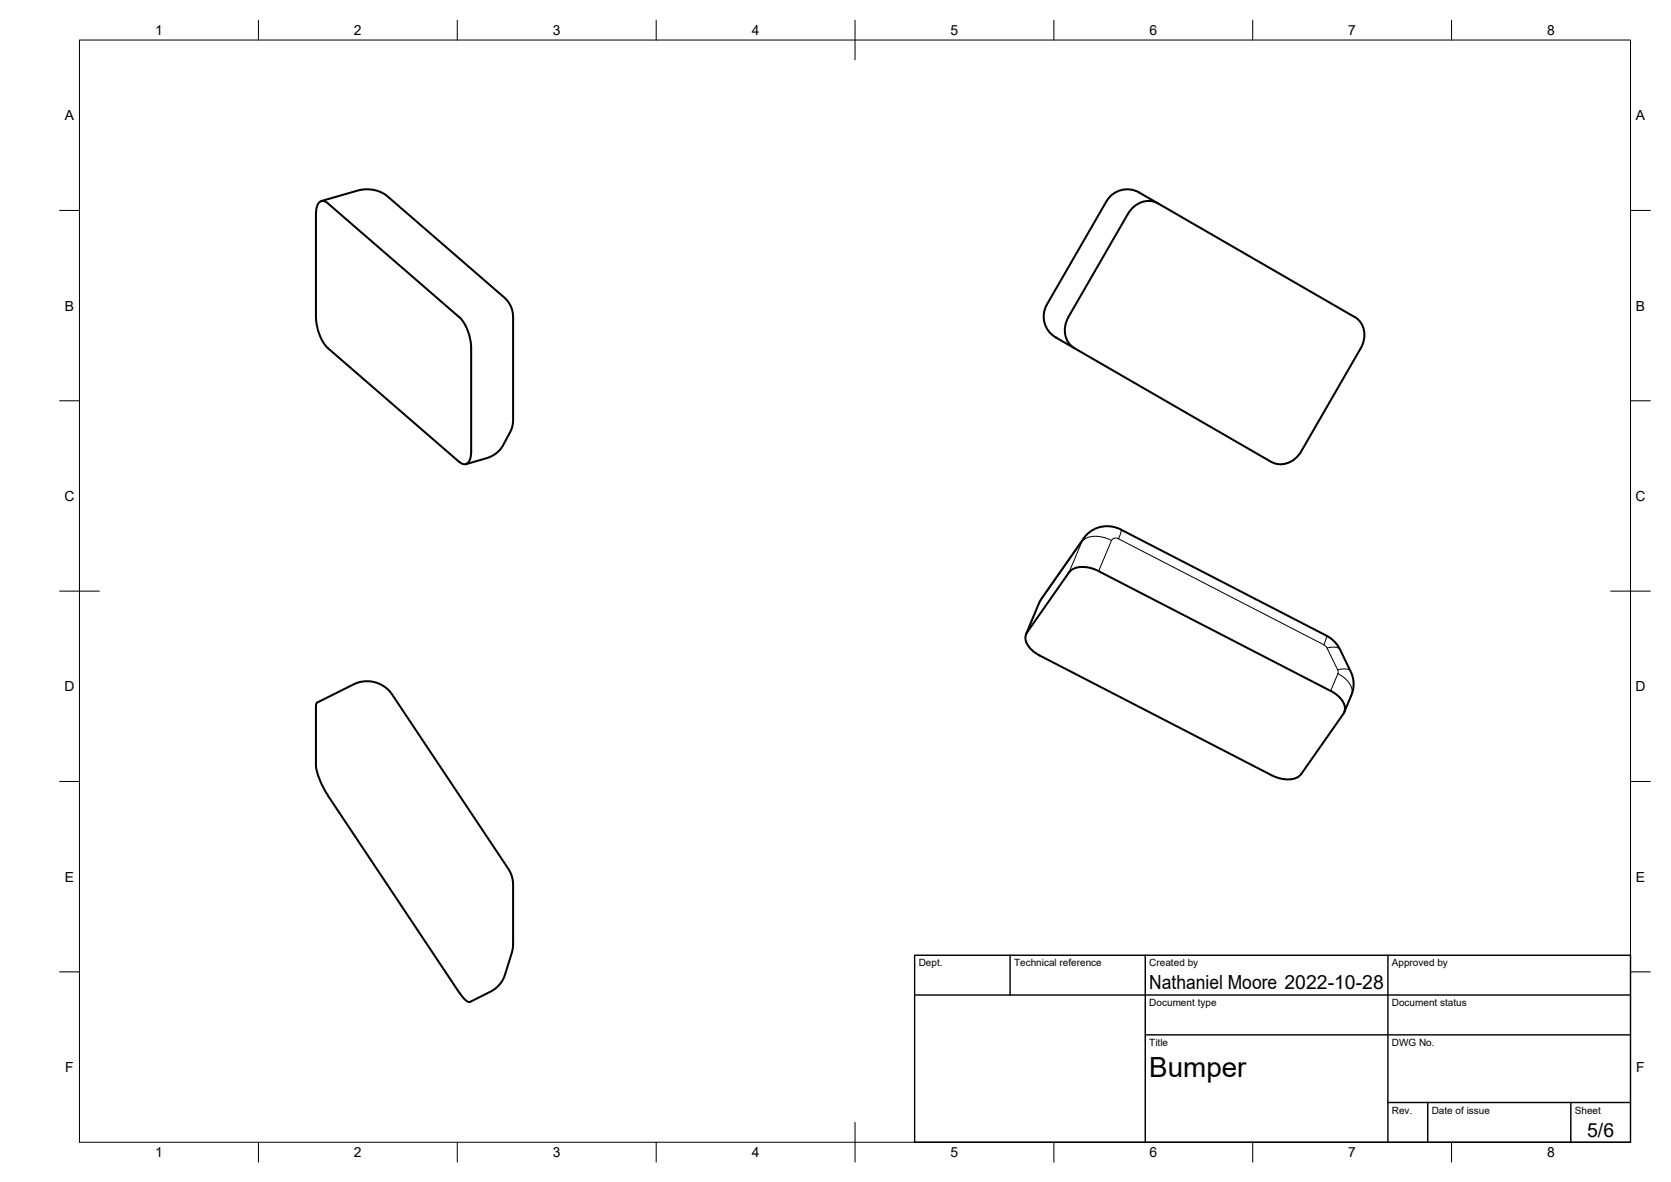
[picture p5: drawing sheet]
<svg xmlns="http://www.w3.org/2000/svg" width="420mm" height="297mm" viewBox="0 0 420 297" stroke-linecap="round" stroke-linejoin="round" font-family="sans-serif">
<!-- layer: Visible -->
<g fill="none" stroke="#000" stroke-width=".51">
<path d="M80.8 50.5l10.2-2.8h2.7l2.7 .9 30.5 26.3 1.1 1.2a6.3 6.3 0 0 1 1 3.5v26a6.4 6.4 0 0 1-.8 3l-2 3.7-1.3 1.5-2.2 1.2-5.6 1.7M278.2 50.6l-15 26M286.4 48.4l4.7 2.7M286.4 48.4a6 6 0 0 0-8.2 2.2M291.1 51.1l49.6 28.6a5.6 5.6 0 0 1 1.5 7.8l-15 26a5.7 5.7 0 0 1-7.5 2.6M291.2 51.1a5.6 5.6 0 0 0-7.5 2.6l-15.1 26M263.2 76.6a6 6 0 0 0 2.4 8.3l54.1 31.2M268.6 79.7a5.6 5.6 0 0 0 1.5 7.8M115.5 116.1a1.53 1.53 0 0 0 1.6 .5 1.53 1.53 0 0 0 1.1-1.3l.3-1.8v-26a11.6 11.6 0 0 0-3-7.8l-33-28.6a1.53 1.53 0 0 0-1.7-.6 1.53 1.53 0 0 0-1.1 1.4l-.2 1.8-.1 26a12 12 0 0 0 3.1 7.8l33 28.6M258 159.4l3.7-8.7 11.1-15.8 1.8-1.6 1.8-.8 1.7-.3 2.2 .3 1.3 .5 52 26.8 1.4 .9 1.8 2.2 2.9 6 .6 1.8 .1 1.3-.3 1.7-2.1 5.3M268.8 143.8l-10.6 15.2a3.2 3.2 0 0 0 .8 3.9l2.4 1.8M268.8 143.8a5.6 5.6 0 0 1 6.5-.7l59.3 30.5a5.8 5.8 0 0 1 3.6 4.6l-.4 1.2-10.6 15.1a5.6 5.6 0 0 1-6.5 .8l-59.3-30.6"/>
<path d="M79.4 177.4l.1 15a17.1 17.1 0 0 0 3 7.5l33 49.5 1.1 1.4a1.79 1.79 0 0 0 1.6 1M79.8 176.6l9.2-4.7 1.9-.6 2.1-.1 1.7 .4 1.7 .8 1.1 .8 1 1.2 29.8 44.8 .4 1.1 .3 1.7v15.6l-.3 1.7-1.9 6.1-1 1.9-2.1 1.7-5.5 2.8M79.8 176.5l-.3 .9"/>
</g>
<!-- layer: Visible Narrow -->
<g fill="none" stroke="#000" stroke-width=".25">
<path d="M272 136.1l-10.6 15.2-3.2 7.7M272 136.1l-3.2 7.7M272.5 135.2l-.4 .9M279.5 135.8l-3.3 7.7M279.5 135.8a6.9 6.9 0 0 0-7-.2l-.4 .5M281.2 135.4l51.7 26.6 .8 .8 .8-.1a2.52 2.52 0 0 1 2.5 .5M281.3 135.4a1.27 1.27 0 0 0-1.8 .4M281.9 133.1l-.1 .9-.5 1.4M261.9 150.4l-.7 1.3M333.5 159.7l-.1 1-.5 1.3M333.7 162.8l2.6 5.5 .1 1M336.3 168.3l.9-.1a2.52 2.52 0 0 1 2.4 .5"/>
<path d="M336.4 169.3a5.5 5.5 0 0 1 3.6 4.7l-.2 .6M336.4 169.3l-1.8 4.3"/>
</g>
<!-- layer: BORDER -->
<g fill="none" stroke="#000" stroke-width=".25">
<path d="M20 10.1h390v276.9h-390zM65 5.1v5M115 5.1v5M165 5.1v5M215 5.1v10M265 5.1v5M315 5.1v5M365 5.1v5M15 52.9h5M410 52.9h5M15 100.7h5M410 100.7h5"/>
<path d="M15 148.6h10M405 148.6h10M15 196.4h5M410 196.4h5M15 244.2h5M410 244.2h5M65 287v5M115 287v5M165 287v5M215 282.1v9.9M265 287v5M315 287v5"/>
<path d="M365 287v5"/>
</g>
<!-- layer: TITLEBLOCK -->
<path d="M230 240.1h180v46.9h-180zM230 250h180M254 240.1v9.9M288 240.1v46.9M349 240.1v46.9M288 260.1h122M349 277.1h61M359 277.1v9.9M395 277.1v9.9" fill="none" stroke="#000" stroke-width=".36"/>
<text font-size="7" x="289" y="270.6">Bumper</text>
<g font-size="4.9">
<text x="289" y="248.5">Nathaniel Moore 2022-10-28</text>
<text x="399.1" y="285.7">5/6</text>
</g>
<g font-size="3.5">
<text x="39" y="8.8">1</text>
<text x="89" y="8.8">2</text>
<text x="139" y="8.8">3</text>
<text x="189" y="8.8">4</text>
<text x="239" y="8.8">5</text>
<text x="289" y="8.8">6</text>
<text x="339" y="8.8">7</text>
<text x="389" y="8.8">8</text>
<text x="16.3" y="30.2">A</text>
<text x="411.3" y="30.2">A</text>
<text x="16.3" y="78">B</text>
<text x="411.3" y="78">B</text>
<text x="16.2" y="125.9">C</text>
<text x="411.2" y="125.9">C</text>
<text x="16.2" y="173.7">D</text>
<text x="411.2" y="173.7">D</text>
<text x="16.3" y="221.6">E</text>
<text x="411.3" y="221.6">E</text>
<text x="16.4" y="269.4">F</text>
<text x="411.4" y="269.4">F</text>
<text x="39" y="290.8">1</text>
<text x="89" y="290.8">2</text>
<text x="139" y="290.8">3</text>
<text x="189" y="290.8">4</text>
<text x="239" y="290.8">5</text>
<text x="289" y="290.8">6</text>
<text x="339" y="290.8">7</text>
<text x="389" y="290.8">8</text>
</g>
<g font-size="2.5">
<text x="231" y="242.9">Dept.</text>
<text x="255" y="242.9">Technical reference</text>
<text x="289" y="242.9">Created by</text>
<text x="350" y="242.9">Approved by</text>
<text x="289" y="252.8">Document type</text>
<text x="350" y="252.8">Document status</text>
<text x="289" y="262.9">Title</text>
<text x="350" y="262.9">DWG No.</text>
<text x="350" y="279.9">Rev.</text>
<text x="360" y="279.9">Date of issue</text>
<text x="396" y="279.9">Sheet</text>
</g>
</svg>
